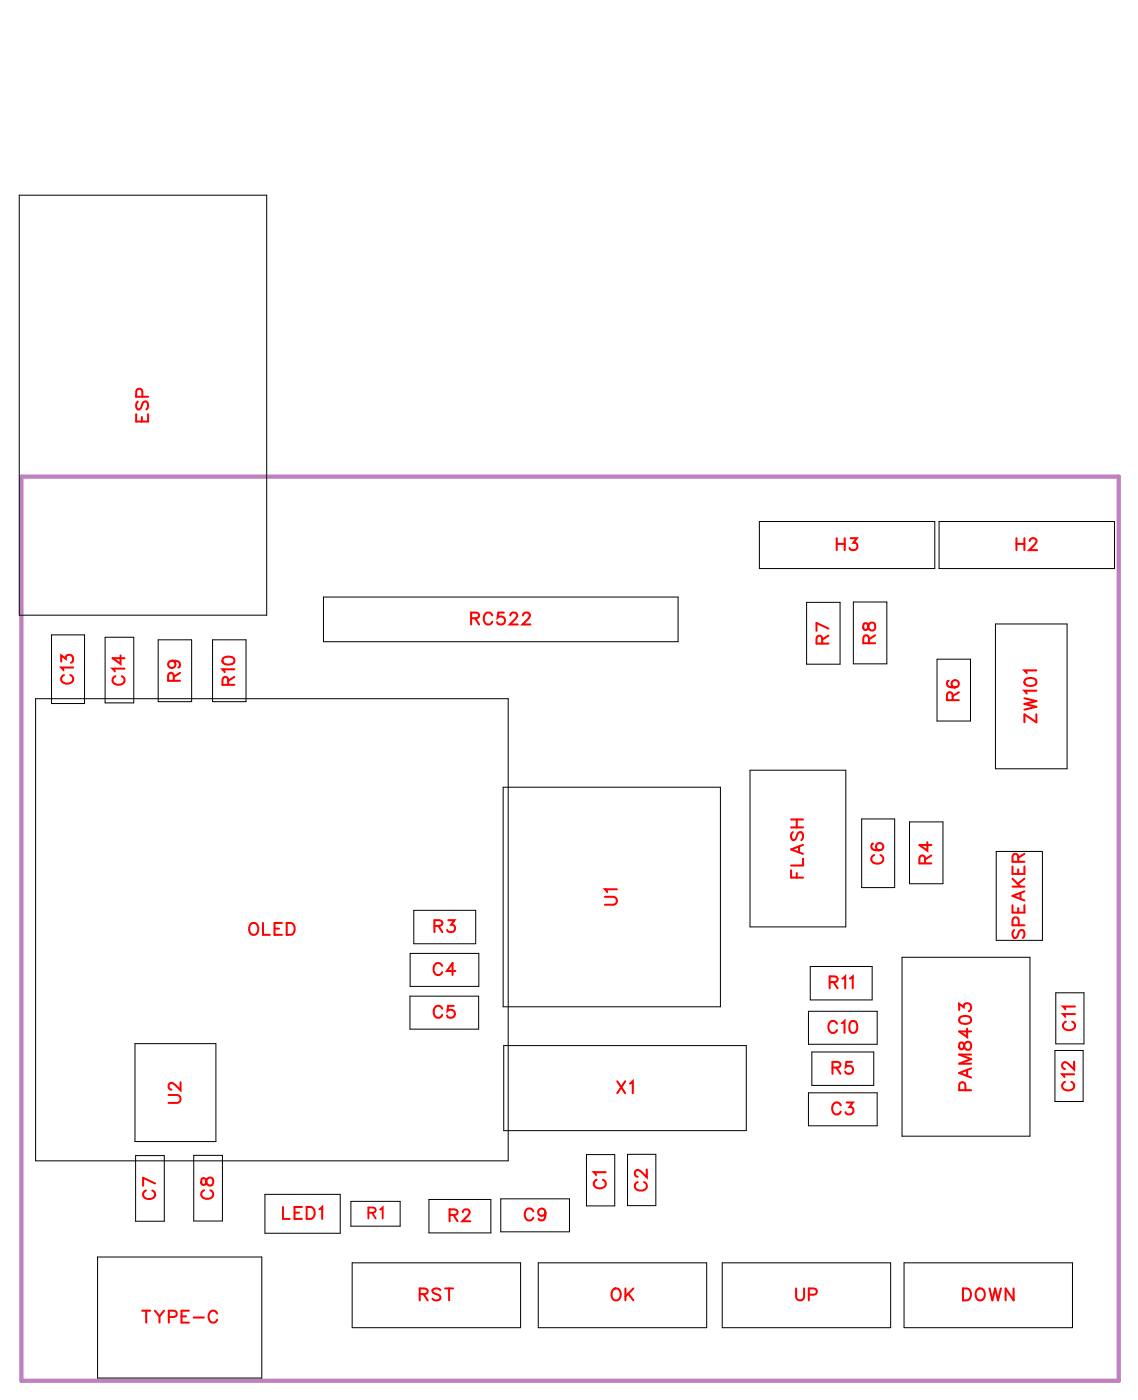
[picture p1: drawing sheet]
<svg xmlns="http://www.w3.org/2000/svg" width="68mm" height="83mm" viewBox="0 0 68 83" stroke-linecap="round" stroke-linejoin="round" font-family="sans-serif">
<path d="M1.3 28.3h65.1v53.7h-65.1z" fill="none" stroke="#bf80bf" stroke-width=".25"/>
<g fill="none" stroke="#000" stroke-width=".06">
<path d="M1.1 11.6h14.7v25h-14.7zM3.1 37.7h1.9v4.1h-1.9zM6.2 37.9h1.7v3.9h-1.7zM9.4 38h2v3.7h-2zM12.6 38h2v3.7h-2zM19.2 35.5h21.1v2.6h-21.1zM45.1 31h10.4v2.8h-10.4zM47.9 35.8h2v3.7h-2zM50.7 35.8h2v3.6h-2zM55.6 39.2h2v3.6h-2zM55.8 31h10.4v2.8h-10.4zM59.1 37.1h4.3v8.6h-4.3z"/>
<path d="M2.1 41.5h28.1v27.5h-28.1zM24.3 59.2h4.1v1.9h-4.1zM24.3 56.6h4.1v2h-4.1zM24.6 54.1h3.6v2h-3.6zM29.9 46.8h12.9v13h-12.9zM44.5 45.8h5.7v9.3h-5.7zM48.1 57.4h3.7v2h-3.7zM51.2 48.7h1.9v4h-1.9zM53.6 56.9h7.5v10.6h-7.5zM54 48.8h2v3.7h-2zM59.1 50.6h2.8v5.3h-2.8zM62.7 59h1.7v3h-1.7z"/>
<path d="M5.8 74.7h9.7v7.2h-9.7zM8 62h4.8v5.8h-4.8zM8.1 68.7h1.7v3.9h-1.7zM11.5 68.6h1.7v3.9h-1.7zM15.7 71h4.5v2.3h-4.5zM20.8 71.4h3v1.5h-3zM20.9 75h10v3.9h-10zM25.5 71.3h3.6v2h-3.6zM29.7 71.2h4.1v2h-4.1zM29.9 62.1h14.4v5.1h-14.4zM32 75h10v3.9h-10zM34.8 68.6h1.7v3.1h-1.7z"/>
<path d="M37.3 68.6h1.6v3h-1.6zM42.9 75h10v3.9h-10zM48 64.9h4.1v2h-4.1zM48 60.1h4.1v1.9h-4.1zM48.2 62.5h3.7v2h-3.7zM53.7 75h10v3.9h-10zM62.6 62.4h1.7v3.1h-1.7z"/>
</g>
<g fill="none" stroke="#f00" stroke-width=".12">
<path d="M3.6 39.3v-.4l.3 .2a.24 .24 0 0 1 .4-.1 .24 .24 0 0 1-.1 .4M4.3 39.7h-.7l.2 .1M7.2 38.9v.5l-.5-.3h.7M7.4 39.7h-.7l.1 .2M8.1 24.6v.4h.7v-.4M8.2 23.9l-.1 .1 .1 .3h.2l.2-.4h.1l.1 .1-.1 .3M8.4 24.8v.2M8.5 23.6l-.1-.4-.2-.1-.1 .5h.7M10.2 39.3a.22 .22 0 0 1 .2 .3 .22 .22 0 0 1-.3 0 .22 .22 0 0 1 0-.3h.1a.34 .34 0 0 1 .5 .2l-.1 .2M10.7 40l-.4 .2M13.2 39.1l.3-.1a.3 .3 0 0 1 .4 .3 .38 .38 0 0 1-.4 .2 .38 .38 0 0 1-.3-.3zM13.9 39.8h-.7l.1 .1"/>
<path d="M28 36.7h.4v-.2l-.1-.1h-.3v.7M28.2 36.7l.2 .4M29.2 36.6a.26 .26 0 0 0-.3-.2 .26 .26 0 0 0-.2 .3v.1a.26 .26 0 0 0 .2 .3 .26 .26 0 0 0 .3-.2M29.9 36.4h-.3l-.1 .3a.25 .25 0 0 1 .4 0 .25 .25 0 0 1 0 .4 .25 .25 0 0 1-.4-.1M30.3 36.6l.1-.2h.2l.1 .1-.1 .3-.3 .3h.4M31.1 36.6l.1-.2h.1l.2 .1-.1 .3-.4 .3h.5M48.8 38.2v-.4h-.2l-.1 .1v.3h.7M49.2 37.8l-.4 .2M49.2 37.4l-.7-.4v.5M49.7 32.3h.5M49.7 32v.7M50.2 32v.7"/>
<path d="M50.5 32h.4l-.2 .3a.24 .24 0 0 1 .1 .3 .24 .24 0 0 1-.4 0M51.3 37.1v.3h.1l.3-.4a.24 .24 0 0 1 .3 .2 .24 .24 0 0 1-.3 .3l-.1-.1-.1-.3zM51.6 38.2v-.4l-.2-.1-.1 .2v.3h.7M52 37.7l-.4 .3M60.3 32v.7M60.3 32.3h.5M60.8 32v.7M61.1 32.1l.2-.1h.1l.1 .1-.1 .3-.3 .3h.5M61.5 39.8h-.7l.2 .2M3.8 40.1a.26 .26 0 0 0-.2 .3 .26 .26 0 0 0 .3 .2h.2a.26 .26 0 0 0 .2-.2 .26 .26 0 0 0-.1-.3M6.9 40.2a.26 .26 0 0 0-.2 .3 .26 .26 0 0 0 .3 .2h.1a.26 .26 0 0 0 .3-.2 .26 .26 0 0 0-.2-.3M10.3 40.5v-.5h-.2l-.1 .1v.4h.7"/>
<path d="M13.5 40.7v-.4l-.2-.1-.1 .2v.3h.7M13.9 40.2l-.4 .3M14.9 54.9a.33 .33 0 0 1 .4 .3 .33 .33 0 0 1-.4 .3l-.1-.2zM15.6 54.8v.7h.4M16.3 55.2h.3M16.7 54.8h-.4v.7h.4M17 54.8h.3a.38 .38 0 0 1 .2 .4 .38 .38 0 0 1-.2 .3h-.3zM25.8 55h.4l.1-.2-.2-.1h-.3v.7M26 55l.3 .4M26.2 57.4a.26 .26 0 0 0-.2-.2 .26 .26 0 0 0-.3 .3v.2a.26 .26 0 0 0 .3 .2 .26 .26 0 0 0 .2-.1M26.3 59.9a.26 .26 0 0 0-.3-.1 .26 .26 0 0 0-.3 .2v.2a.26 .26 0 0 0 .3 .3 .26 .26 0 0 0 .3-.2M26.6 54.7h.4l-.2 .2a.24 .24 0 0 1 .2 .4 .25 .25 0 0 1-.5 0"/>
<path d="M26.9 59.8h-.3v.3a.25 .25 0 0 1 .3 0 .25 .25 0 0 1 0 .3 .25 .25 0 0 1-.4-.1M27 57.7h-.5l.4-.5v.7M35.9 53.3h.5l.2 .2-.1 .2-.6 .1M36.6 52.8h-.7l.2 .2M47 51.7v.4h.7M47 49.2h.7M47 48.7h.7M47.1 49.4l-.1 .2 .1 .3 .1-.1 .3-.4h.1l.1 .2-.1 .3M47.3 48.7v.5M47.3 51.9v.2M47.4 50.3v.3M47.7 51v.4h-.7"/>
<path d="M47.7 50.2l-.7 .3 .7 .2M49.3 58.4l.4-.1v-.2l-.1-.1h-.3v.7M49.5 58.4l.2 .3M50 58.1l.2-.1v.7M50.5 58.1l.1-.1v.7M51.8 50.1v.1a.35 .35 0 0 0 .2 .4 .35 .35 0 0 0 .4-.3 .22 .22 0 0 0-.2-.2 .22 .22 0 0 0-.2 .2 .22 .22 0 0 0 .2 .2M51.9 50.8a.26 .26 0 0 0-.2 .3 .26 .26 0 0 0 .3 .2h.2a.26 .26 0 0 0 .2-.2 .26 .26 0 0 0-.1-.3M54.9 51.3v-.4l-.2-.1-.1 .2v.3h.7M55.1 50v.5l-.5-.3h.7M55.3 50.8l-.4 .3M56.3 40.4v.1a.35 .35 0 0 0 .2 .4 .35 .35 0 0 0 .4-.3 .22 .22 0 0 0-.2-.2 .22 .22 0 0 0-.2 .2 .22 .22 0 0 0 .2 .2M56.6 41.6l-.1-.4-.1-.1-.2 .2v.3h.7"/>
<path d="M56.9 41.1l-.3 .3M60.1 53.8v.4h.7v-.4M60.1 51.5v.4h.7v-.4M60.1 52.7h.7M60.1 52.2l.5 .5M60.2 55.3l-.1 .1 .1 .3h.2l.2-.4h.1l.1 .1-.1 .3M60.5 51.2l-.1-.4h-.2l-.1 .4h.7M60.5 51.7v.2M60.5 54v.2M60.5 55v-.4l-.3-.1-.1 .5h.7M60.6 53.1v.3M60.8 41.5l.7 .2-.7 .1 .7 .2-.7 .2"/>
<path d="M60.8 53l-.7 .2 .7 .3M60.8 52.2l-.4 .3M60.8 50.7l-.3 .3M60.9 40.4l.2-.1a.3 .3 0 0 1 .4 .3 .38 .38 0 0 1-.3 .2 .38 .38 0 0 1-.4-.3zM61.5 41h-.7l.2 .2M61.5 42.4v.5l-.7-.5v.5M63.8 59.8h-.7l.1 .2M8.4 77.9h.5M8.7 70.7a.26 .26 0 0 0-.2 .3 .26 .26 0 0 0 .3 .2h.1a.26 .26 0 0 0 .3-.2 .26 .26 0 0 0-.2-.3M8.7 77.9v.7M9.2 77.9l.3 .3v.4M9.2 70.3l-.7-.3v.5"/>
<path d="M9.7 77.9l-.2 .3M10 65.1h.5l.2 .2-.1 .2h-.6M10 78.2h.4l.1-.3h-.5v.7M10.7 64.3v.5l-.3-.4-.3-.1-.1 .2v.1l.2 .1M10.8 78.2h.2M11.2 77.9h-.4v.7h.4M11.5 78.3h.6M12 70v.4h.1l.3-.4a.24 .24 0 0 1 .3 .2 .24 .24 0 0 1-.3 .2l-.1-.1-.1-.3zM12.1 70.7a.26 .26 0 0 0-.2 .3 .26 .26 0 0 0 .3 .2h.2a.26 .26 0 0 0 .3-.2 .26 .26 0 0 0-.2-.3M12.9 78a.26 .26 0 0 0-.3-.1 .26 .26 0 0 0-.2 .3v.1a.26 .26 0 0 0 .2 .3 .26 .26 0 0 0 .3-.2M16.8 71.7v.7h.4M17.5 72.1h.3"/>
<path d="M17.9 71.7h-.4v.7h.4M18.2 71.7h.2a.38 .38 0 0 1 .3 .4 .38 .38 0 0 1-.3 .3h-.2zM19 71.9l.1-.2v.7M24.9 76.9h.4l.1-.2-.2-.1h-.3v.7M25.2 76.9l.2 .4M26.1 76.7l-.1-.1-.3 .1v.1l.4 .3v.1l-.1 .1-.3-.1M26.4 76.6h.5M26.7 76.6v.7M26.7 72.2h.4l.1-.2-.2-.1h-.3v.7M26.9 72.2l.3 .4M27.5 72l.1-.1h.2l.1 .1-.1 .2-.4 .4h.5M31.7 72a.26 .26 0 0 0-.3-.2 .26 .26 0 0 0-.2 .3v.1a.26 .26 0 0 0 .2 .3 .26 .26 0 0 0 .3-.2"/>
<path d="M32.4 72a.22 .22 0 0 1-.3 .2 .22 .22 0 0 1-.1-.3 .22 .22 0 0 1 .3 0l.1 .1a.34 .34 0 0 1-.3 .5l-.1-.1M35.4 70.1a.26 .26 0 0 0-.1 .3 .26 .26 0 0 0 .2 .2h.2a.26 .26 0 0 0 .3-.2 .26 .26 0 0 0-.2-.3M36 69.7h-.7l.1 .1M36.4 76.7v-.1a.33 .33 0 0 1 .5 .3 .33 .33 0 0 1-.5 .3l-.1-.2zM36.6 64.2l.5 .8M37.1 64.2l-.5 .8M37.1 76.6v.7M37.3 76.9l.3 .4M37.4 64.4l.2-.2v.8M37.6 76.6l-.5 .4M37.9 70.2a.26 .26 0 0 0-.2 .3 .26 .26 0 0 0 .3 .2h.1a.26 .26 0 0 0 .3-.2 .26 .26 0 0 0-.2-.3M38.4 69.5v.5l-.3-.4-.3-.1-.1 .1v.2l.2 .1"/>
<path d="M47.3 76.6v.5l.2 .2 .2-.1v-.6M48 76.9h.4l.1-.3h-.5v.7M49.4 63.4h.4l.1-.2-.2-.1h-.3v.7M49.7 63.4l.2 .4M49.7 60.8a.26 .26 0 0 0-.3-.1 .26 .26 0 0 0-.2 .2v.2a.26 .26 0 0 0 .2 .3 .26 .26 0 0 0 .3-.2M49.9 65.7a.26 .26 0 0 0-.3-.2 .26 .26 0 0 0-.2 .3v.1a.26 .26 0 0 0 .2 .3 .26 .26 0 0 0 .3-.2M50 60.8l.1-.1v.7M50.3 65.5h.3l-.2 .3a.24 .24 0 0 1 .2 .4 .24 .24 0 0 1-.4-.1M50.5 60.7h.1a.37 .37 0 0 1 .3 .3 .37 .37 0 0 1-.3 .4 .45 .45 0 0 1-.1-.7zM50.6 63.1h-.4v.3a.25 .25 0 0 1 .4 0 .25 .25 0 0 1-.1 .4 .25 .25 0 0 1-.3-.1M56.9 60v-.4l.3 .2a.24 .24 0 0 1 .4-.1 .24 .24 0 0 1-.1 .4M57 62v.3h.1l.3-.4a.24 .24 0 0 1 .3 .2 .24 .24 0 0 1-.3 .3l-.1-.1-.1-.3z"/>
<path d="M57 60.5l.3-.1a.3 .3 0 0 1 .4 .2 .38 .38 0 0 1-.4 .2 .38 .38 0 0 1-.4-.2zM57.2 76.6h.2a.38 .38 0 0 1 .3 .3 .38 .38 0 0 1-.3 .4h-.2zM57.3 64.8v-.4l-.3-.1-.1 .5h.8M57.4 61.1v.5l-.5-.3h.8M57.4 63.6v.3M57.7 63.5l-.8 .3 .8 .2M57.7 62.7h-.8l.8 .2-.8 .3h.8M58.1 76.6a.33 .33 0 0 1 .4 .3 .33 .33 0 0 1-.4 .3l-.2-.2zM58.7 76.6l.2 .7 .2-.7 .2 .7 .1-.7M60.2 76.6v.7l-.5-.7v.7M63.2 64.3a.26 .26 0 0 0-.1 .3 .26 .26 0 0 0 .2 .2h.2a.26 .26 0 0 0 .3-.2 .26 .26 0 0 0-.2-.3M63.3 60.7a.26 .26 0 0 0-.2 .3 .26 .26 0 0 0 .3 .2h.2a.26 .26 0 0 0 .2-.2 .26 .26 0 0 0-.1-.3"/>
<path d="M63.8 63.8h-.7l.1 .2M63.8 63.1v.5l-.4-.4-.2-.1-.1 .1v.2l.1 .1M63.8 60.3h-.7l.1 .1"/>
</g>
<path d="M21.9 72.1l.3-.1 .1-.2-.4-.1v.7M22.1 72.1l.2 .3M22.6 71.9l.1-.2v.7" fill="none" stroke="#f00" stroke-width=".11"/>
<g font-size="1.2" fill="#fff">
<text x="9.1" y="25.1" transform="rotate(-90 9.1 25.1)">ESP</text>
<text x="49.6" y="33">H3</text>
<text x="60.3" y="33">H2</text>
<text x="4.6" y="40.7" transform="rotate(-90 4.6 40.7)">C13</text>
<text x="7.7" y="40.7" transform="rotate(-90 7.7 40.7)">C14</text>
<text x="11" y="40.5" transform="rotate(-90 11 40.5)">R9</text>
<text x="14.2" y="40.8" transform="rotate(-90 14.2 40.8)">R10</text>
<text x="27.9" y="37.4">RC522</text>
<text x="49.5" y="38.3" transform="rotate(-90 49.5 38.3)">R7</text>
<text x="52.3" y="38.3" transform="rotate(-90 52.3 38.3)">R8</text>
<text x="57.2" y="41.7" transform="rotate(-90 57.2 41.7)">R6</text>
<text x="61.8" y="43" transform="rotate(-90 61.8 43)">ZW101</text>
<text x="36.9" y="53.8" transform="rotate(-90 36.9 53.8)">U1</text>
<text x="48" y="52.2" transform="rotate(-90 48 52.2)">FLASH</text>
<text x="52.7" y="51.4" transform="rotate(-90 52.7 51.4)">C6</text>
<text x="55.6" y="51.4" transform="rotate(-90 55.6 51.4)">R4</text>
<text x="14.7" y="55.8">OLED</text>
<text x="25.7" y="58.2">C4</text>
<text x="25.7" y="55.7">R3</text>
<text x="49.2" y="59">R11</text>
<text x="61.1" y="55.8" transform="rotate(-90 61.1 55.8)">SPEAKER</text>
<text x="11" y="65.6" transform="rotate(-90 11 65.6)">U2</text>
<text x="25.7" y="60.8">C5</text>
<text x="36.6" y="65.3">X1</text>
<text x="49.1" y="61.7">C10</text>
<text x="49.4" y="64.1">R5</text>
<text x="58" y="64.8" transform="rotate(-90 58 64.8)">PAM8403</text>
<text x="64.1" y="64.8" transform="rotate(-90 64.1 64.8)">C12</text>
<text x="64.1" y="61.3" transform="rotate(-90 64.1 61.3)">C11</text>
<text x="9.5" y="71.3" transform="rotate(-90 9.5 71.3)">C7</text>
<text x="13" y="71.3" transform="rotate(-90 13 71.3)">C8</text>
<text x="36.3" y="70.7" transform="rotate(-90 36.3 70.7)">C1</text>
<text x="38.7" y="70.8" transform="rotate(-90 38.7 70.8)">C2</text>
<text x="49.3" y="66.5">C3</text>
<text x="16.7" y="72.7">LED1</text>
<text x="24.9" y="77.6">RST</text>
<text x="26.6" y="72.9">R2</text>
<text x="31.1" y="72.8">C9</text>
<text x="36.3" y="77.6">OK</text>
<text x="47.2" y="77.6">UP</text>
<text x="57.1" y="77.6">DOWN</text>
<text x="8.4" y="78.9">TYPE-C</text>
</g>
<text font-size="1.1" fill="#fff" x="21.8" y="72.7">R1</text>
</svg>
